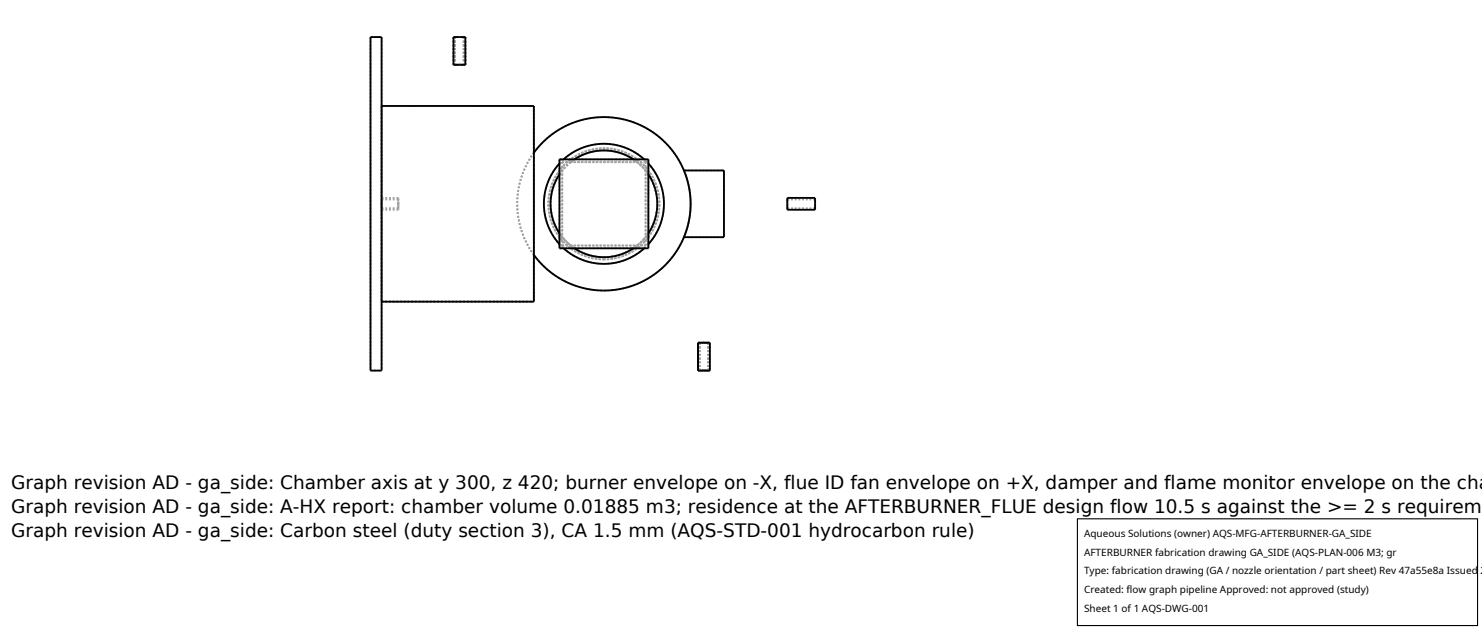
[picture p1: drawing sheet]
<svg xmlns="http://www.w3.org/2000/svg" width="212mm" height="90mm" viewBox="0 0 212 90" stroke-linecap="round" stroke-linejoin="round" font-family="sans-serif">
<g fill="none" stroke="#a0a0a0" stroke-width=".26" stroke-dasharray=".3 .3" stroke-linecap="butt">
<path d="M52.9 5.3h1.6M52.9 5.3v47.6M54.5 5.3v47.6M54.5 15.1v28M54.5 15.1h21.8M64.8 9.3h.8M64.8 5.3h.8M64.8 5.3v4M65 9.3h.6M65 5.3h.6M65 5.3v4M65.6 9.3h.9"/>
<path d="M65.6 5.3h.9M65.6 9.3h.6M65.6 5.3h.6M66.2 9.3h-1.2M66.2 5.3h-1.2M66.2 5.3v4M66.5 9.3h-1.7M66.5 5.3h-1.7M66.5 5.3v4M76.3 15.1v28M76.3 15.1v6.7M54.5 29.1v.8"/>
<path d="M54.5 29.9v-1.6M54.5 28.3v.8M54.5 29.1v.6M54.5 29.7v-1.2M54.5 28.5v.6M54.5 29.9h2.4M54.5 28.3h2.4M54.5 29.7h2.4M54.5 28.5h2.4M56.9 29.1v-.8M56.9 28.3v1.6M56.9 29.9v-.8"/>
<path d="M56.9 29.1v-.6M56.9 28.5v1.2M56.9 29.7v-.6M76.3 36.4l-1.1-1.6-.7-1.8-.5-1.8-.1-2.1 .1-1.8 .5-2.1 .7-1.7 1.1-1.7M76.3 36.4v6.7M76.3 21.8v14.6M76.3 36.4l.8 1.1 1.1 1 1.1 .8 1.3 .8 1.3 .6 1.5 .4 1.4 .3 1.5 .1M76.3 36.4v-14.6M79.9 23.3l.6-.5M79.9 35.5h.6M79.9 34.9v.6M79.9 22.8v.5"/>
<path d="M79.9 23.3v1.6M79.9 24.9v8.4M79.9 33.3v1.6M79.9 22.8h.6M79.9 24.9l1-1.2 1.1-.9M80.3 35.1h1.2M80.3 33.9v1.2M80.3 24.3l-.7 1.1-.5 1.1-.4 1.3-.1 1.3 .1 1.3 .4 1.3 .5 1.1 .7 1.1M80.3 23.2v1.1M80.3 35.1h11.9M80.3 33.9l1.2 1.2M80.3 23.2v11.9"/>
<path d="M80.3 24.3v9.6M80.3 23.2h11.9M80.5 35.5l-.6-.6M81.5 35.1l1 .7 1.2 .5 1.2 .3 1.4 .1M81.5 23.2h-1.2M81.5 35.1h9.5M81.5 23.2l-1.2 1.1M81.5 23.2h9.5M82 35.5h-1.5M82 35.5h8.5M82 22.8h8.5M82 22.8h-1.5"/>
<path d="M82 35.5l-1.1-1-1-1.2M86.3 36.7l1.3-.1 1.2-.3 1.2-.5 1-.7M86.3 37.7l1.6-.2 1.7-.5 1.4-.7 1.3-1.1 1.1-1.3 .8-1.5 .4-1.6 .2-1.6-.1-1.6-.5-1.6-.8-1.6-1-1.3-1.4-1.1-1.4-.8-1.7-.5-1.6-.2-1.7 .2-1.7 .5-1.4 .8-1.3 1-1 1.2-.8 1.5-.5 1.7-.2 1.7 .2 1.7 .4 1.6 .8 1.5 1.1 1.3 1.3 1.1 1.5 .7 1.6 .5 1.7 .2M86.3 36.7l1.4-.1 1.5-.5 1.2-.6 1.2-1 1-1.1 .7-1.4 .4-1.4 .2-1.5-.2-1.4-.4-1.4-.7-1.4-.9-1.1-1.1-1-1.3-.7-1.5-.5-1.5-.1-1.5 .1-1.3 .4-1.4 .7-1.2 .9-1 1.3-.7 1.3-.4 1.5-.2 1.4 .2 1.5 .4 1.4 .7 1.4 1 1.1 1.2 1 1.2 .6 1.5 .5 1.5 .1M86.3 37l-1.5-.1-1.5-.4-1.5-.8-1.1-.9-1-1.2-.8-1.4-.4-1.6-.2-1.4 .1-1.5 .5-1.6 .7-1.4 1-1.2 1.3-1 1.3-.7 1.5-.5 1.5-.1 1.5 .1 1.5 .4 1.4 .8 1.2 .9 1 1.2 .8 1.4 .4 1.5 .2 1.5-.2 1.6-.4 1.5-.7 1.4-1 1.2-1.2 1-1.5 .8-1.5 .4-1.4 .1M86.3 37l1.4-.1 1.5-.4 1.5-.8 1.1-.9 1-1.2 .8-1.4 .4-1.6 .2-1.4-.1-1.5-.5-1.6-.7-1.4-1-1.2-1.3-1-1.3-.7-1.5-.5-1.5-.1-1.5 .1-1.5 .4-1.4 .8-1.2 .9-1 1.2-.7 1.4-.5 1.5-.2 1.5 .2 1.6 .4 1.5 .7 1.4 1 1.2 1.2 1 1.5 .8 1.5 .4 1.5 .1M90.5 22.8l1.1 .9 1 1.2M91 35.1h1.2M91 23.2l-1-.7-1.2-.6-1.2-.3-1.3-.1-1.4 .1-1.2 .3-1.2 .6-1 .7M91 35.1l1.2-1.2M92 22.8l.6 .5M92 35.5h-1.5"/>
<path d="M92 35.5h.6M92 22.8h.6M92 22.8h-1.5M92.2 23.2h-1.2M92.2 24.3v-1.1M92.2 33.9l.7-1.1 .5-1.1 .4-1.3 .1-1.3-.1-1.3-.4-1.3-.5-1.1-.7-1.1M92.2 35.1v-1.2M92.2 24.3l-1.2-1.1M92.2 23.2v11.9M92.2 24.3v9.6M92.6 34.9l-.6 .6M92.6 22.8v.5"/>
<path d="M92.6 23.3v1.6M92.6 24.9v8.4M92.6 33.3v1.6M92.6 34.9v.6M92.6 33.3l-1 1.2-1.1 1M97.7 24.3l.7 2.3 .2 2.5-.2 2.5-.7 2.3M97.7 24.3h5.7M97.7 33.9h5.7M103.4 24.3v9.6M112.4 29.9v-1.6M112.4 29.1v.6M112.4 29.7v-1.2"/>
<path d="M112.4 28.5v.6M116.4 29.9v-1.6M116.4 29.1v.6M116.4 29.7v-1.2M116.4 28.5v.6M116.4 28.5h-4M116.4 29.7h-4M52.9 52.9h1.6M54.5 43.1h21.8M86.3 41.5l1.6-.1 1.4-.3 1.5-.5 1.5-.7 1.3-.8 1.1-1 1.1-1.1 1-1.4 .7-1.4 .6-1.5 .4-1.6 .1-1.5v-1.6l-.2-1.5-.5-1.5-.6-1.4-.7-1.3-1-1.4-1.2-1.1-1.2-1-1.5-.8-1.4-.6-1.4-.4-1.6-.2-1.5-.1-1.7 .2-1.5 .4-1.4 .5-1.5 .8-1.2 .8-1.2 1.1-1 1.3M99.7 48.9h1.7M99.7 52.9h1.7"/>
<path d="M99.7 52.9v-4M99.9 48.9h1.3M99.9 52.9h1.3M99.9 52.9v-4M100.5 48.9h-.8M100.5 52.9h-.8M100.5 48.9h-.6M100.5 52.9h-.6M101.2 48.9h-.7M101.2 52.9h-.7M101.2 52.9v-4M101.4 48.9h-.9"/>
<path d="M101.4 52.9h-.9M101.4 52.9v-4"/>
</g>
<g fill="none" stroke="#000" stroke-width=".26">
<path d="M52.9 5.3h1.6v47.6h-1.6zM54.5 15.1h21.8v28h-21.8M64.8 5.3h1.7v4h-1.7zM76.3 21.8l1.2-1.5 1.4-1.2 1.7-1 1.7-.7 1.9-.5 2-.2 1.9 .2 1.9 .4 1.7 .7 1.8 1 1.5 1.3 1.2 1.5 1 1.5 .8 1.8 .5 2 .1 1.9-.1 2-.4 1.8-.7 1.7-1.1 1.8-1.3 1.5-1.4 1.3-1.7 1-1.7 .7-1.9 .5-2 .2-2.1-.2-1.8-.4-1.7-.7-1.6-1-1.6-1.3-1.2-1.5M79.9 23.3l-1 1.3-.6 1.4-.5 1.5-.1 1.5 .1 1.7 .5 1.5 .6 1.4 1 1.3M79.9 24.9l-.5 1-.4 1-.3 1.1-.1 1.1 .1 1.1 .3 1.1 .4 1.1 .5 .9M79.9 22.8h12.7v12.7h-12.7zM80.5 35.5l1.3 .9 1.4 .7 1.4 .4 1.6 .2 1.7-.2 1.4-.4 1.4-.7 1.3-.9M80.5 22.8l1.3-1 1.4-.7 1.4-.4 1.6-.2 1.7 .2 1.4 .4 1.4 .7 1.3 1M82 35.5l.9 .5 1.1 .4 1.1 .2 1.2 .1 1.1-.1 1.1-.2 1.1-.4 .9-.5M82 22.8l1-.6 1-.4 1.1-.2 1.1-.1 1.2 .1 1.1 .2 1 .4 1 .6M92.6 23.3l1 1.3 .7 1.4 .4 1.5 .1 1.5-.1 1.7-.4 1.5-.7 1.4-1 1.3"/>
<path d="M92.6 24.9l.5 1 .4 1 .3 1.1 .1 1.1-.1 1.1-.3 1.1-.4 1.1-.5 .9M97.7 24.3h5.7v9.6h-5.7M112.4 28.3h4v1.6h-4zM99.7 48.9h1.7v4h-1.7z"/>
</g>
<path d="M153.9 74.1h57.1v15.2h-57.1z" fill="#fff" stroke="#000" stroke-width=".16"/>
<g font-size="2.6">
<text x="1.6" y="69.8">Graph revision AD - ga_side: Chamber axis at y 300, z 420; burner envelope on -X, flue ID fan envelope on +X, damper and flame monitor envelope on the cha</text>
<text x="1.6" y="73.3">Graph revision AD - ga_side: A-HX report: chamber volume 0.01885 m3; residence at the AFTERBURNER_FLUE design flow 10.5 s against the &gt;= 2 s requirem</text>
<text x="1.6" y="76.7">Graph revision AD - ga_side: Carbon steel (duty section 3), CA 1.5 mm (AQS-STD-001 hydrocarbon rule)</text>
</g>
<g font-size="1.4">
<text x="154.8" y="76.6">Aqueous Solutions (owner) AQS-MFG-AFTERBURNER-GA_SIDE</text>
<text x="154.8" y="79.3">AFTERBURNER fabrication drawing GA_SIDE (AQS-PLAN-006 M3; gr</text>
<text x="154.8" y="82">Type: fabrication drawing (GA / nozzle orientation / part sheet) Rev 47a55e8a Issued 2</text>
<text x="154.8" y="84.7">Created: flow graph pipeline Approved: not approved (study)</text>
<text x="154.8" y="87.4">Sheet 1 of 1 AQS-DWG-001</text>
</g>
</svg>
